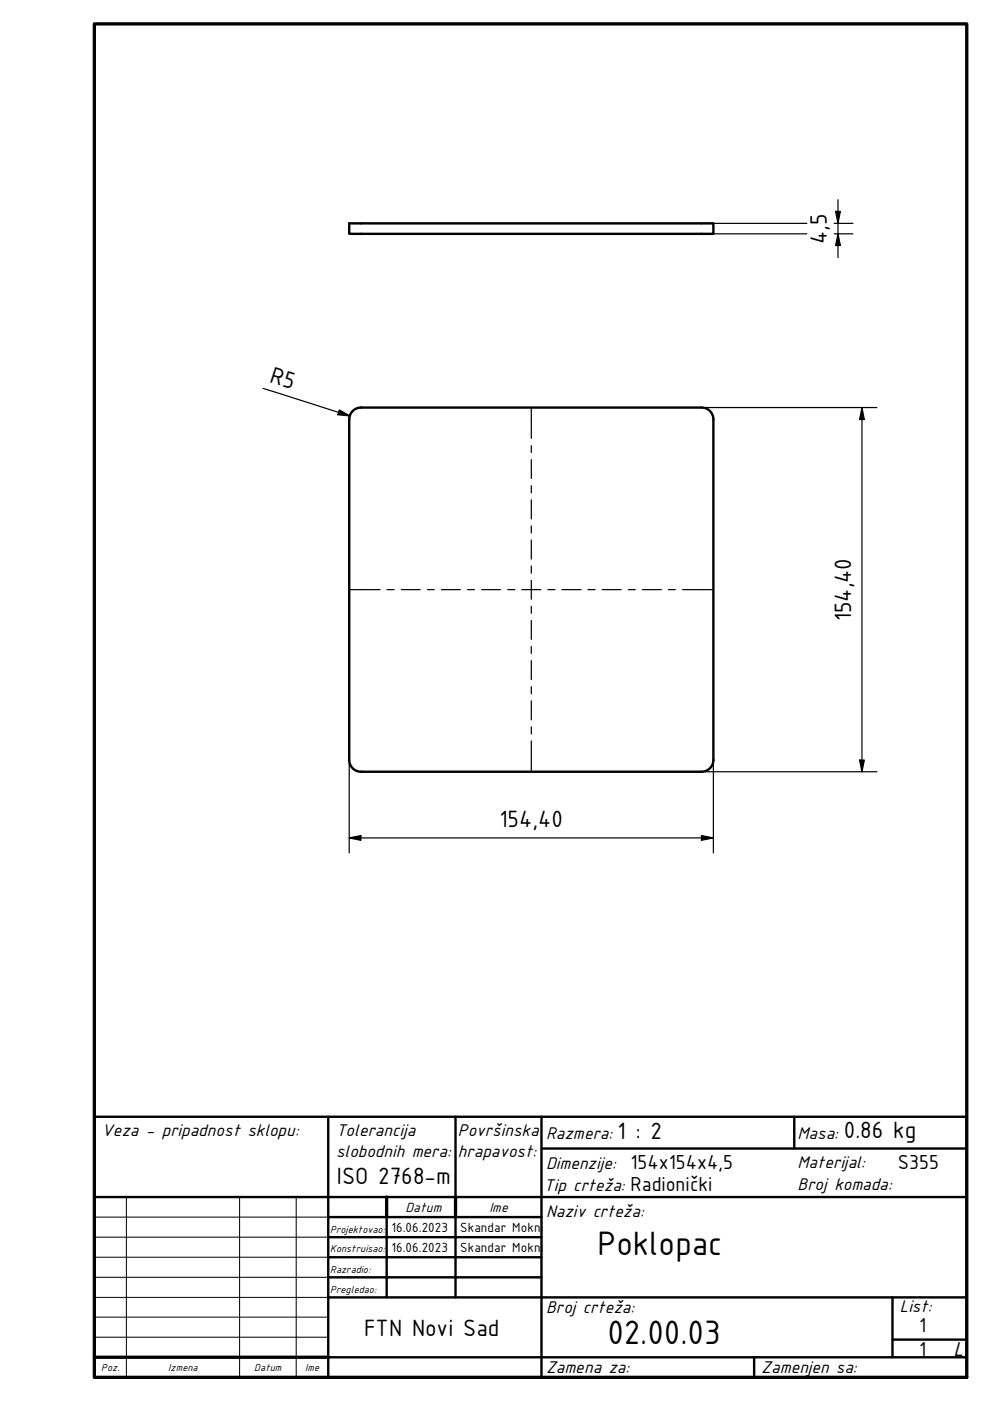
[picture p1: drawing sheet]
<svg xmlns="http://www.w3.org/2000/svg" width="210mm" height="297mm" viewBox="0 0 210 297" stroke-linecap="round" stroke-linejoin="round" font-family="sans-serif">
<!-- layer: Visible (ISO) -->
<path d="M74 47.4h77.3v2.2h-77.3zM75 87l1-.5 .5-.1h72.2a2.51 2.51 0 0 1 2.6 2.5v72.2a2.51 2.51 0 0 1-2.6 2.5h-72.2a2.51 2.51 0 0 1-2.5-2.5v-72.2a2.5 2.5 0 0 1 1-1.9z" fill="none" stroke="#000" stroke-width=".51"/>
<!-- layer: Title (ISO) -->
<g fill="none" stroke="#000" stroke-width=".51">
<path d="M20 236.8h185v55.2h-185zM69.6 236.8v55.2M96.6 236.8v17M114.8 236.8v55.2M168.4 236.8v6.7M20 253.8h185M69.6 258h45.2M82 258v17.1M96.6 258v17.1M114.8 243.5h90.2M69.6 262.3h45.2M69.6 266.6h45.2"/>
<path d="M69.6 270.8h45.2M69.6 275.1h135.4M189.2 275.1v12.7M69.6 287.8h135.4M159.9 287.8v4.2M189.2 284h15.8"/>
</g>
<path d="M82 253.8v4.2M96.6 253.8v4.2M20 287.8h49.6" fill="none" stroke="#000" stroke-width=".7"/>
<path d="M20 258h49.6M26.8 253.8v38.2M50.8 253.8v38.2M62.8 253.8v38.2M20 262.3h49.6M20 266.6h49.6M20 270.8h49.6M20 275.1h49.6M20 279.3h49.6M20 283.5h49.6" fill="none" stroke="#000" stroke-width=".21"/>
<!-- layer: Border (ISO) -->
<path d="M20 5.1h185v286.9h-185z" fill="none" stroke="#000" stroke-width=".7"/>
<!-- layer: Centerline (ISO) -->
<g fill="none" stroke="#000" stroke-width=".25">
<path d="M112.6 86.4v6.5M112.6 94.5v1.4M112.6 97.5v4M112.6 103v1.5M112.6 106v4M112.6 111.5v1.5M112.6 114.5v4M74 125h6.6M82 125h1.6M85.1 125h4M90.6 125h1.5M93.6 125h4"/>
<path d="M99.1 125h1.5M102.1 125h4M107.6 125h1.6M110.6 125h4.1M112.6 120v1.5M112.6 123v4M112.6 128.6v1.4M112.6 131.6v4M112.6 137.1v1.4M116.1 125h1.6M119.1 125h4.1M124.7 125h1.5"/>
<path d="M127.7 125h4M133.2 125h1.5M136.2 125h4M141.7 125h1.5M144.7 125h6.6M112.6 140.1v4M112.6 145.6v1.5M112.6 148.6v4M112.6 154.1v1.5M112.6 157.1v6.5"/>
</g>
<!-- layer: Dimension (ISO) -->
<g fill="none" stroke="#000" stroke-width=".25">
<path d="M149.5 47.4h21.6M149.5 49.6h21.6M176.8 47.4h4M176.8 49.6h4M177.2 44.8h1l-.5 2.6zM177.7 49.6l.5 2.5h-1zM177.7 42.3v12.3M55.8 82.3l18.4 5.9M71.9 86.9l2.3 1.3-2.6-.3zM149.5 86.4h36.4M182.8 86.4l.5 2.5h-1.1zM182.8 86.4v77.2"/>
<path d="M74 177.7l2.5-.5v1zM74 177.7h77.3M74 161.9v18.9M148.7 177.2l2.6 .5-2.6 .5zM149.5 163.6h36.4M151.3 161.9v18.9M182.2 161.1h1.1l-.5 2.5z"/>
</g>
<g fill="#000">
<path d="M177.2 44.8h1l-.5 2.6z" fill-rule="evenodd"/>
<path d="M177.7 49.6l.5 2.5h-1z" fill-rule="evenodd"/>
<path d="M71.9 86.9l2.3 1.3-2.6-.3z" fill-rule="evenodd"/>
<path d="M182.8 86.4l.5 2.5h-1.1z" fill-rule="evenodd"/>
<path d="M74 177.7l2.5-.5v1z" fill-rule="evenodd"/>
<path d="M148.7 177.2l2.6 .5-2.6 .5z" fill-rule="evenodd"/>
<path d="M182.2 161.1h1.1l-.5 2.5z" fill-rule="evenodd"/>
</g>
<g font-size="7.7">
<text x="126.7" y="266">Poklopac</text>
<text x="128.8" y="285">02.00.03</text>
</g>
<g font-size="5.4">
<text x="175.3" y="51.7" transform="rotate(-90 175.3 51.7)">4,5</text>
<text x="57" y="81.1" transform="rotate(18 57 81.1)">R5</text>
<text x="180.5" y="131.7" transform="rotate(-90 180.5 131.7)">154,40</text>
<text x="105.9" y="175.3">154,40</text>
<text x="130.9" y="241.5">1 : 2</text>
<text x="178.9" y="241.3">0.86 kg</text>
<text x="71.4" y="251">ISO 2768-m</text>
<text x="77.2" y="283.2">FTN Novi Sad</text>
</g>
<g font-size="4.6">
<text x="133.7" y="247.8">154x154x4,5</text>
<text x="190.4" y="247.8">S355</text>
<text x="133.7" y="252.5">Radionički</text>
<text x="194.9" y="287.5">1</text>
<text x="194.9" y="282.4">1</text>
<text x="202.2" y="287.5">L</text>
</g>
<g font-size="3.9">
<text x="21.6" y="240.8">Veza - pripadnost sklopu:</text>
<text x="71.2" y="240.8">Tolerancija</text>
<text x="71.2" y="245.2">slobodnih mera:</text>
<text x="97.1" y="240.8">Površinska</text>
<text x="97.1" y="245.3">hrapavost:</text>
<text x="115.8" y="241.5">Razmera:</text>
<text x="169.1" y="241.5">Masa:</text>
<text x="115.8" y="247.8">Dimenzije:</text>
<text x="169.1" y="247.7">Materijal:</text>
<text x="115.3" y="252.5">Tip crteža:</text>
<text x="115.8" y="257.9">Naziv crteža:</text>
<text x="169.1" y="252.3">Broj komada:</text>
<text x="115.8" y="278.3">Broj crteža:</text>
<text x="190.8" y="278.1">List:</text>
<text x="115.8" y="291.1">Zamena za:</text>
<text x="161.4" y="291.1">Zamenjen sa:</text>
</g>
<g font-size="3">
<text x="86" y="257">Datum</text>
<text x="103.8" y="257">Ime</text>
<text x="83" y="261.3">16.06.2023</text>
<text x="97.6" y="261.3">Skandar Mokni</text>
<text x="83" y="265.5">16.06.2023</text>
<text x="97.6" y="265.5">Skandar Mokni</text>
</g>
<g font-size="2.3">
<text x="70" y="261.4">Projektovao:</text>
<text x="70" y="265.5">Konstruisao:</text>
<text x="70" y="269.8">Razradio:</text>
<text x="70" y="274.1">Pregledao:</text>
<text x="21.5" y="290.7">Poz.</text>
<text x="35.7" y="290.7">Izmena</text>
<text x="53.9" y="290.7">Datum</text>
<text x="64.7" y="290.7">Ime</text>
</g>
</svg>
